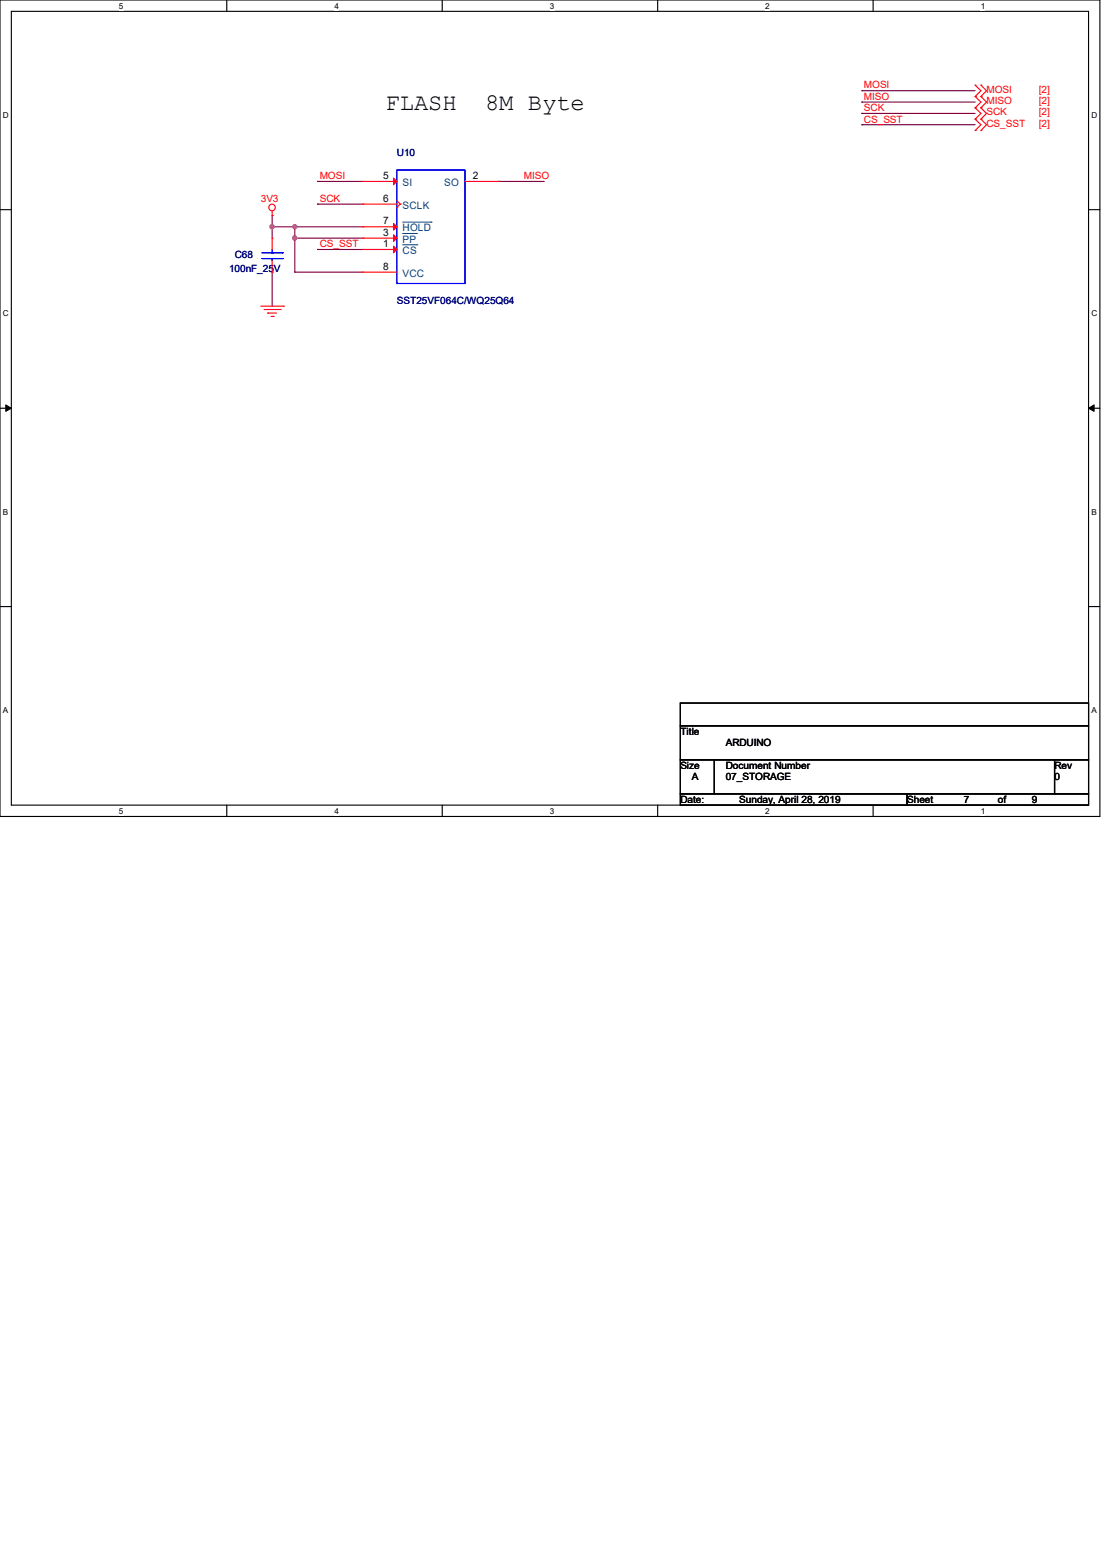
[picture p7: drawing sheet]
<svg xmlns="http://www.w3.org/2000/svg" width="210mm" height="297mm" viewBox="0 0 210 297" stroke-linecap="round" stroke-linejoin="round" font-family="sans-serif">
<path d="M0 0h209.4v155.4h-209.4zM2.2 2.2h205.1v151.1h-205.1z" fill="none" stroke="#000" stroke-width=".21"/>
<g fill="#fff">
<path d="M22.6 .3h.9v1.7h-.9z"/>
<path d="M22.6 153.5h.9v1.8h-.9z"/>
</g>
<path d="M43.2 0v2.2M43.2 153.3v2.1" fill="none" stroke="#000" stroke-width=".21"/>
<g fill="#fff">
<path d="M63.7 .3h.8v1.7h-.8z"/>
<path d="M63.7 153.5h.8v1.8h-.8z"/>
</g>
<path d="M84.2 0v2.2M84.2 153.3v2.1" fill="none" stroke="#000" stroke-width=".21"/>
<g fill="#fff">
<path d="M104.7 .3h.8v1.7h-.8z"/>
<path d="M104.7 153.5h.8v1.8h-.8z"/>
</g>
<path d="M125.2 0v2.2M125.2 153.3v2.1" fill="none" stroke="#000" stroke-width=".21"/>
<g fill="#fff">
<path d="M145.7 .3h.9v1.7h-.9z"/>
<path d="M145.7 153.5h.9v1.8h-.9z"/>
</g>
<path d="M166.2 0v2.2M166.2 153.3v2.1" fill="none" stroke="#000" stroke-width=".21"/>
<g fill="#fff">
<path d="M186.7 .3h.9v1.7h-.9z"/>
<path d="M186.7 153.5h.9v1.8h-.9z"/>
<path d="M.6 21h1.1v1.8h-1.1z"/>
<path d="M207.8 21h1.1v1.8h-1.1z"/>
<path d="M.6 58.8h1.1v1.7h-1.1z"/>
<path d="M207.8 58.8h1.1v1.7h-1.1z"/>
</g>
<path d="M0 39.9h2.2M207.3 39.9h2.1" fill="none" stroke="#000" stroke-width=".21"/>
<g fill="#fff">
<path d="M.6 96.6h1v1.7h-1z"/>
<path d="M207.8 96.6h1v1.7h-1z"/>
</g>
<path d="M0 77.7h2.2M207.3 77.7h2.1" fill="none" stroke="#000" stroke-width=".21"/>
<path d="M1.1 77.1l1.1 .6-1.1 .6zM207.3 77.7l1-.6v1.2z" fill="#000" stroke="#000" stroke-width=".19"/>
<g fill="#fff">
<path d="M.6 134.4h.9v1.7h-.9z"/>
<path d="M207.8 134.4h1v1.7h-1z"/>
</g>
<path d="M0 115.5h2.2M207.3 115.5h2.1M129.5 133.9h77.8v4.3h-77.8zM129.5 138.2h77.8v6.5h-77.8zM129.5 144.7h6.5v6.4h-6.5zM129.5 151.1h43.2v2.2h-43.2zM136 144.7h64.8v6.4h-64.8zM172.7 151.1h34.6v2.2h-34.6zM200.8 144.7h6.5v6.4h-6.5z" fill="none" stroke="#000" stroke-width=".21"/>
<g fill="none" stroke="#800040" stroke-width=".21">
<path d="M164.1 17.3h.1M164.1 19.4h.1M164.1 17.3h21.6M164.1 19.4h21.6M60.5 34.5h.1M60.5 38.9h.1M60.5 34.5h8.6M60.5 38.9h8.6M95 34.5h.1M95 34.5h8.6M164.1 21.6h.1M164.1 23.7h.1"/>
<path d="M164.1 21.6h21.6M164.1 23.7h21.6M51.8 43.2h.1M51.8 41h.1M51.8 51.8h.1M51.8 41v4.3M51.8 51.8v6.5M51.8 43.2h17.3M56.1 51.8h.1M56.1 43.2h.1M56.1 45.3h.1M56.1 51.8h13"/>
<path d="M56.1 45.3h13M56.1 43.2v8.6M60.5 47.5h.1M60.5 47.5h8.6"/>
</g>
<g fill="#f0f" stroke="#f0f" stroke-width=".21">
<circle cx="56.1" cy="43.2" r=".4"/>
<circle cx="51.8" cy="43.2" r=".4"/>
<circle cx="56.1" cy="45.3" r=".4"/>
</g>
<g fill="none" stroke="#f00" stroke-width=".21">
<path d="M185.7 18.4h.1M185.7 16.2h.1M185.7 16.2l1.1 1.1-1.1 1.1M185.7 18.4l1.1 1-1.1 1.1M186.8 18.4h.1M186.8 16.2h.1M186.8 16.2l1 1.1-1 1.1M186.8 18.4l1 1-1 1.1M69.1 34.5h.1M69.1 38.9h.1M69.1 34.5h6.5M69.1 38.9h6.5"/>
<path d="M75.6 39.5h.1M75.6 38.2l.6 .7M76.2 38.9h.1M76.2 38.9l-.6 .6M88.5 34.5h6.5M95 34.5h.1M185.7 20.5h.1M185.7 22.7h.1M185.7 24.8h.1M185.7 20.5l1.1 1.1-1.1 1.1M185.7 22.7l1.1 1-1.1 1.1M186.8 20.5h.1"/>
<path d="M186.8 22.7h.1M186.8 24.8h.1M186.8 20.5l1 1.1-1 1.1M186.8 22.7l1 1-1 1.1M49.7 58.3h4.3M50.3 58.9h3M51 59.6h.1M51 59.6h1.7M51.8 41h.1M51.8 51.8h.1M51.8 45.3h.1M51.8 40.2v.8"/>
<path d="M51.8 45.3v2.2M51.8 49.7v2.1M53.3 58.9h.1M54 58.3h.1M69.1 43.2h.1M69.1 45.3h.1M69.1 51.8h.1M69.1 47.5h.1M69.1 43.2h6.5M69.1 45.3h6.5M69.1 51.8h6.5M69.1 47.5h6.5"/>
<path d="M51.6 60.2h.4M52 60.2h.1"/>
<circle cx="51.8" cy="39.5" r=".62"/>
</g>
<path d="M75.6 32.4h12.9v21.6h-12.9zM49.9 48.1h3.9M49.9 49.2h3.9M51.8 49.2h.1M51.8 48.1h.1M51.8 47.5v.6M51.8 49.2v.5M53.8 48.1h.1M53.8 49.2h.1" fill="none" stroke="#00f" stroke-width=".21"/>
<g fill="#f00" stroke="#f00" stroke-width=".21">
<path d="M74.9 42.5l.7 .7-.7 .6z"/>
<path d="M74.9 44.7l.7 .6-.7 .7z"/>
<path d="M74.9 33.9l.7 .6-.7 .7z"/>
<path d="M74.9 46.9l.7 .6-.7 .6z"/>
</g>
<path d="M76.7 42.3h5.4M76.7 44.4h2.6M76.7 46.6h2.7M79.3 44.4h.1M79.4 46.6h.1M82.1 42.3h.1" fill="none" stroke="#004080" stroke-width=".19"/>
<g font-size="4.5">
<text x="73.4" y="20.9">FLASH</text>
<text x="92.4" y="20.9">8M Byte</text>
</g>
<g font-size="1.9" fill="#f00">
<text x="164.5" y="16.8">MOSI</text>
<text x="187.8" y="17.7">MOSI</text>
<text x="197.8" y="17.7">[2]</text>
<text x="164.5" y="19">MISO</text>
<text x="164.5" y="21.2">SCK</text>
<text x="164.5" y="23.3">CS_SST</text>
<text x="187.8" y="19.8">MISO</text>
<text x="187.8" y="22">SCK</text>
<text x="197.8" y="19.8">[2]</text>
<text x="197.8" y="22">[2]</text>
<text x="187.8" y="24.1">CS_SST</text>
<text x="197.8" y="24.1">[2]</text>
<text x="60.9" y="34.1">MOSI</text>
<text x="99.7" y="34.1">MISO</text>
<text x="49.7" y="38.4">3V3</text>
<text x="60.9" y="38.4">SCK</text>
<text x="60.9" y="47.1">CS_SST</text>
</g>
<g font-size="1.9" fill="#000080">
<text x="75.6" y="29.8">U10</text>
<text x="43.6" y="51.8">100nF_25V</text>
<text x="44.7" y="49.2">C68</text>
<text x="75.6" y="57.8">SST25VF064C/WQ25Q64</text>
</g>
<g font-size="1.9">
<text x="72.9" y="34.1">5</text>
<text x="90" y="34.1">2</text>
<text x="72.9" y="38.4">6</text>
<text x="72.9" y="42.7">7</text>
<text x="72.9" y="44.9">3</text>
<text x="72.9" y="47">1</text>
<text x="72.9" y="51.4">8</text>
<text x="129.5" y="139.9">Title</text>
<text x="138.2" y="142">ARDUINO</text>
<text x="129.5" y="146.3">Size</text>
<text x="131.7" y="148.5">A</text>
<text x="138.2" y="146.3">Document Number</text>
<text x="138.2" y="148.5">07_STORAGE</text>
<text x="200.8" y="146.3">Rev</text>
<text x="200.8" y="148.5">0</text>
<text x="129.5" y="152.8">Date:</text>
<text x="140.8" y="152.8">Sunday, April 28, 2019</text>
<text x="172.7" y="152.8">Sheet</text>
<text x="183.5" y="152.8">7</text>
<text x="190" y="152.8">of</text>
<text x="196.5" y="152.8">9</text>
</g>
<g font-size="1.9" fill="#004080">
<text x="76.7" y="35.4">SI</text>
<text x="84.6" y="35.4">SO</text>
<text x="76.7" y="39.8">SCLK</text>
<text x="76.7" y="44.1">HOLD</text>
<text x="76.7" y="46.2">PP</text>
<text x="76.7" y="52.7">VCC</text>
<text x="76.7" y="48.4">CS</text>
</g>
<g font-size="1.6">
<text x="22.6" y="1.7">5</text>
<text x="63.7" y="1.7">4</text>
<text x="104.7" y="1.7">3</text>
<text x="145.7" y="1.7">2</text>
<text x="186.7" y="1.7">1</text>
<text x=".6" y="22.4">D</text>
<text x="207.8" y="22.4">D</text>
<text x=".6" y="60.2">C</text>
<text x="207.8" y="60.2">C</text>
<text x=".6" y="98">B</text>
<text x="207.8" y="98">B</text>
<text x=".6" y="135.8">A</text>
<text x="207.8" y="135.8">A</text>
<text x="22.6" y="154.9">5</text>
<text x="63.7" y="154.9">4</text>
<text x="104.7" y="154.9">3</text>
<text x="145.7" y="154.9">2</text>
<text x="186.7" y="154.9">1</text>
</g>
</svg>
